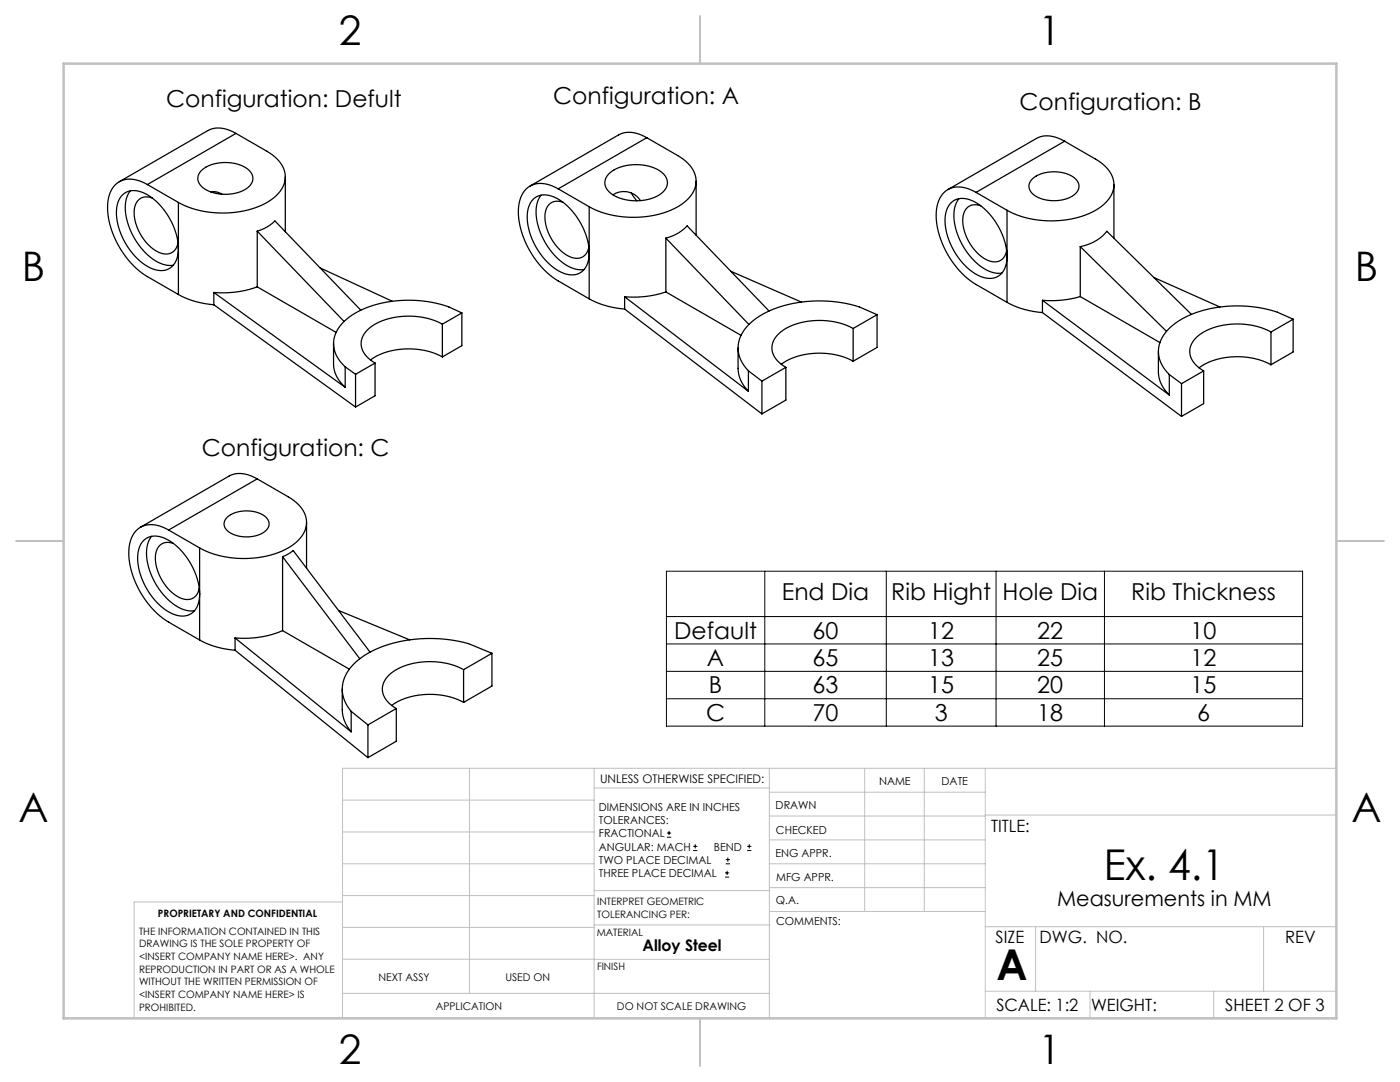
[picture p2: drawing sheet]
<svg xmlns="http://www.w3.org/2000/svg" width="279mm" height="216mm" viewBox="0 0 279 216" stroke-linecap="round" stroke-linejoin="round" font-family="sans-serif">
<g fill="none" stroke="#000" stroke-width=".2">
<path d="M133 114h127v30.9h-127zM152.6 114v30.9M176.9 114v30.9M198.8 114v30.9M220.4 114v30.9M133 123h127M133 128.5h127M133 134h127M133 139.4h127M133.1 167.1h.8M133.1 166.2h.8M133.5 165.8v.8"/>
<path d="M138.3 169.7h.9M138.3 168.9h.9M138.8 168.5v.8M144.7 175h.8M144.7 174.2h.8M144.8 172.4h.9M144.8 171.5h.9M145.1 173.8v.8M145.3 171.1v.8M149.1 169.7h.9M149.1 168.9h.9M149.5 168.5v.8"/>
</g>
<g fill="none" stroke="#c0c0c0" stroke-width=".2">
<path d="M68.4 159.7h50.2M93.7 153.3v44.9M118.6 153.3v49.9M118.6 157.2h34.9M153.5 153.3v49.9M153.5 158.1h43.1M172.6 153.3v28.6M184.5 153.3v28.6M196.6 153.3v49.9M266.7 153.3h-198.3v49.9M68.4 178.7h50.2M68.4 172.4h50.2"/>
<path d="M68.4 166h50.2M68.4 180h-41.6v23.2M118.6 177.7h35.1M153.5 167.6h43.1M153.5 162.8h43.1M153.5 172.4h43.1M153.5 177.1h43.1M196.6 162.6h70.1M68.4 198.2h85.1M68.4 185.1h50.2M68.4 191.4h50.2M118.6 191.4h34.9"/>
<path d="M118.6 184.6h35.1M153.7 181.9h42.9M196.6 197.8h70.1M196.6 184.9h70.1M206.7 184.9v12.9M217.5 197.8v5.4M242.2 197.8v5.4M252.2 184.9v12.9"/>
</g>
<path d="M139.7 3.2v9.5M3.2 107.9h9.5M266.7 107.9h9.5M139.7 203.2v9.5" fill="none" stroke="#c0c0c0" stroke-width=".25"/>
<path d="M12.7 12.7h254v190.5h-254z" fill="none" stroke="#c0c0c0" stroke-width=".5"/>
<g fill="none" stroke="#000" stroke-width=".25">
<path d="M24.5 38.9a4.1 4.1 0 0 1 5.2 .1 13.4 13.4 0 0 1 5.8 11.7 3.5 3.5 0 0 1-5.3 2.8 13.1 13.1 0 0 1-6.9-12.2l.4-1.4zM26 38.1a6.5 6.5 0 0 0-.7 5.8 13 13 0 0 0 7.1 8.8l1 .2h1.2M29.4 36.8a5.2 5.2 0 0 0-6.4 0 7.4 7.4 0 0 0-1.4 6.7 17.9 17.9 0 0 0 7.8 11.7l6.2 3.6M29.4 36.8l6.2 3.6M30.4 39.5a2.51 2.51 0 0 0-3.6 2.5 9.3 9.3 0 0 0 5.4 8.6 2.42 2.42 0 0 0 3.3-2.2M40.1 34.1a7.9 7.9 0 0 1 9.6-.1 2.19 2.19 0 0 1-.5 3.6 8.1 8.1 0 0 1-9-.4 2.07 2.07 0 0 1-.1-3.1zM42 38.3h1.3l1 .4M47.1 26.6l6.2 3.6a6 6 0 0 1 3.6 5.7 7.2 7.2 0 0 1-4.5 5 19.7 19.7 0 0 1-16.8-.5M47.1 26.6a5.7 5.7 0 0 0-5.6-.5l-17.7 10.2M47.1 26.6l-17.7 10.2M56.9 35.3v10.9M106.5 39.7a4.1 4.1 0 0 1 5.1 .2 13.4 13.4 0 0 1 5.9 11.6 3.5 3.5 0 0 1-5.4 2.9 13.1 13.1 0 0 1-6.8-12.2l.4-1.4z"/>
<path d="M108 38.9a6.5 6.5 0 0 0-.7 5.8 13 13 0 0 0 7.1 8.9l1 .2h1.2M111.4 37.7a5.2 5.2 0 0 0-6.4 0 7.4 7.4 0 0 0-1.4 6.6 17.9 17.9 0 0 0 7.8 11.8l6.2 3.5M111.4 37.7l6.2 3.6M121.5 34.7a9.1 9.1 0 0 1 9.7-.9 2.91 2.91 0 0 1 1.9 3.4 5.7 5.7 0 0 1-4.8 2.8 8.2 8.2 0 0 1-7-2 2.32 2.32 0 0 1 .2-3.3zM122.3 38.9a3.9 3.9 0 0 1 5.5 1.1M126 38.5l1.1 1.6M129.1 27.5l6.2 3.6a5.9 5.9 0 0 1 3.6 5.8 7.5 7.5 0 0 1-4.9 5 19.8 19.8 0 0 1-16.4-.6M129.1 27.5a5.7 5.7 0 0 0-5.6-.6l-17.7 10.2M129.1 27.5l-17.7 10.2M138.9 36.2v10.7M191.4 39.6a6.5 6.5 0 0 0-.7 5.8 13 13 0 0 0 7.1 8.9l.9 .2h1.3M194.8 38.4a5.2 5.2 0 0 0-6.4 0 7.4 7.4 0 0 0-1.4 6.6 17.9 17.9 0 0 0 7.8 11.8l6.2 3.5"/>
<path d="M194.8 38.4l6.2 3.6M206.1 35.6a7.3 7.3 0 0 1 8.5 .1 2.03 2.03 0 0 1-.5 3.4 7.3 7.3 0 0 1-8.2-.6 1.9 1.9 0 0 1 .2-2.9zM212.5 28.2l6.1 3.6a5.9 5.9 0 0 1 3.6 5.8 7.5 7.5 0 0 1-4.8 5 19.8 19.8 0 0 1-16.4-.6M212.5 28.2a5.7 5.7 0 0 0-5.7-.6l-17.6 10.2M212.5 28.2l-17.7 10.2M222.3 36.9v10.6M35.6 58.8a17 17 0 0 0 7.1 2M35.6 40.4v18.4M42.7 58.4l26.2 18.9M42.7 58.4v2.4M51.3 57.2a20.2 20.2 0 0 1-8.6 1.2M51.3 46.1l2-.8 1.6-1.2 17.1 17.8"/>
<path d="M51.3 57.2l15.8 9.1M51.3 46.1l17.4 18M51.3 46.1v11.1M63.9 53.5l14.4 6.6M112.4 40.4a2.51 2.51 0 0 0-3.6 2.4 9.3 9.3 0 0 0 5.4 8.6 2.42 2.42 0 0 0 3.3-2.1M117.6 59.6a17 17 0 0 0 7.1 2.1M117.6 41.3v18.3M124.7 59.2l24.7 18.9M124.7 59.2v2.5M132.9 58.3a20.4 20.4 0 0 1-8.2 .9M132.9 47.5l2.1-.8 1.1-.7 1-.9 16.4 17M132.9 58.3l15 8.6"/>
<path d="M132.9 47.5l16.6 17.2M132.9 47.5v10.8M145.8 54.1l14.1 6.2M189.8 40.4a4.1 4.1 0 0 1 5.2 .2 13.4 13.4 0 0 1 5.9 11.6 3.5 3.5 0 0 1-5.4 2.9 13.1 13.1 0 0 1-6.8-12.2l.4-1.4zM195.7 41.1a2.51 2.51 0 0 0-3.5 2.4 9.3 9.3 0 0 0 5.4 8.6 2.42 2.42 0 0 0 3.3-2.1M201 42v18.3M208 59.9l25.4 18.9M208 59.9v2.5M215.6 59.2a20.6 20.6 0 0 1-7.6 .7M215.6 49.2a8.9 8.9 0 0 0 5.3-3l16.9 16.5M215.6 59.2l15.9 9.2M215.6 49.2l17.2 16.9"/>
<path d="M215.6 49.2v10M230.3 55.4l13.2 5.9M42.7 60.8l28.3 20.4M66.6 68.6v4a6.3 6.3 0 0 0 2.3 4.7M68.9 73.2v4.1M68.9 73.2l2.1 1.5M71 74.7v6.5M74.8 72.4l-3.8 2.3M74.8 72.4v6.6l-3.8 2.2M88.3 64.7a14.6 14.6 0 0 0-14.2 .5 3.8 3.8 0 0 0-.2 6.6l.9 .6M88.3 71.2a14.5 14.5 0 0 0-14.4 .6M88.3 64.7v6.5"/>
<path d="M92.2 62.4a20.5 20.5 0 0 0-7.7-2.3 21.8 21.8 0 0 0-14.8 3.1 6.4 6.4 0 0 0-3 6.5l.6 1.6 1.6 1.9M92.2 62.4l-3.9 2.3M92.2 62.4v6.6l-3.9 2.2M124.7 61.7l27.4 20.9M147.3 69.4v4.1a6.5 6.5 0 0 0 2.1 4.6M149.4 74v4.1M149.4 74l2.7 2.1M152.1 76.1v6.5M156.8 73.3l-4.7 2.8M156.8 73.3v6.5l-4.7 2.8M170.3 65.5a14.4 14.4 0 0 0-14.4 .7 3.8 3.8 0 0 0 0 6.4l.9 .7M170.3 72.1a14.5 14.5 0 0 0-14.4 .6"/>
<path d="M170.3 65.5v6.6M175 62.8a21.3 21.3 0 0 0-6.2-2.3 24.6 24.6 0 0 0-17.7 2.9 7.3 7.3 0 0 0-3.7 6.8l.3 1.2 .5 1.1 1.2 1.5M175 62.8l-4.7 2.7M175 62.8v6.5l-4.7 2.8M201 60.3a17 17 0 0 0 7 2.1M208 62.4l27.8 20.7M231.2 70.1v4.1a6.4 6.4 0 0 0 2.2 4.6M233.4 74.7v4.1M233.4 74.7l2.4 1.9M235.8 76.6v6.5M240.2 74l-4.4 2.6M240.2 74v6.5l-4.4 2.6"/>
<path d="M253.7 66.3a14.4 14.4 0 0 0-14.5 .6 3.8 3.8 0 0 0 0 6.5l1 .6M253.7 72.8a14.5 14.5 0 0 0-14.4 .6M253.7 66.3v6.5M258.1 63.7a20.7 20.7 0 0 0-6.6-2.3 23.4 23.4 0 0 0-17 3.1 6.8 6.8 0 0 0-3.2 6.6l.5 1.6 1.6 2M258.1 63.7l-4.4 2.6M258.1 63.7v6.5l-4.4 2.6M51.3 95.6l6.2 3.5a5.9 5.9 0 0 1 3.6 5.9 7.5 7.5 0 0 1-4.9 5 19.8 19.8 0 0 1-16.4-.7M51.3 95.6a5.7 5.7 0 0 0-5.6-.6l-17.7 10.2M51.3 95.6l-17.6 10.2M28.6 107.9a4 4 0 0 1 5.2 0 13.3 13.3 0 0 1 6 11.7 3.5 3.5 0 0 1-5.5 2.8 13.3 13.3 0 0 1-6.8-11.9l.4-1.4zM30.3 107a6.8 6.8 0 0 0-.7 6.2 13.1 13.1 0 0 0 7 8.4l.9 .3h1.3M33.7 105.8a5.2 5.2 0 0 0-6.4 0 7.4 7.4 0 0 0-1.4 6.6 17.9 17.9 0 0 0 7.8 11.7l6.1 3.6"/>
<path d="M33.7 105.8l6.1 3.5M34.6 108.4a2.55 2.55 0 0 0-3.6 2.7 9.4 9.4 0 0 0 5.4 8.4 2.43 2.43 0 0 0 3.4-2.1M39.8 109.3v18.4M45.4 103.2a6.5 6.5 0 0 1 7.7 0 1.81 1.81 0 0 1-.5 3.1 6.6 6.6 0 0 1-7.4-.6 1.7 1.7 0 0 1 .2-2.5zM56.4 111.1l2.1-1.2 15.3 20.2M56.4 111.1l15.4 20.3M56.4 111.1v14.7M61.2 104.2v9.2M39.8 127.7a17 17 0 0 0 7.1 2M46.9 127.3l23.2 18.7M46.9 129.7l26.5 21.5M46.9 127.3v2.4"/>
<path d="M56.4 125.8a19.6 19.6 0 0 1-9.5 1.5M56.4 125.8l13.3 7.7M67.6 121.8l14.2 5.9M68.3 137.5v4.1a6.9 6.9 0 0 0 1.8 4.4M92.5 133.6a14.4 14.4 0 0 0-14.4 .7 3.8 3.8 0 0 0 0 6.4l1 .7M92.5 133.6v6.6M98.2 130.4l-4.7-2a27.4 27.4 0 0 0-20.4 2.2 8.7 8.7 0 0 0-4.8 6.8 6.8 6.8 0 0 0 1.8 4.5M98.2 130.4l-5.7 3.2M98.2 130.4v6.5l-5.7 3.3M70.1 141.9v4.1M70.1 141.9l3.3 2.7M73.4 144.6v6.6"/>
<path d="M79.1 141.4l-5.7 3.2M79.1 141.4v6.5l-5.7 3.3M92.5 140.2a14.5 14.5 0 0 0-14.3 .6"/>
</g>
<g font-size="8.5">
<text x="220.3" y="175.5">Ex. 4.1</text>
<text x="198.9" y="195.5">A</text>
</g>
<g font-size="8.1">
<text x="67.6" y="8.9">2</text>
<text x="207.3" y="8.9">1</text>
<text x="4.4" y="56.2">B</text>
<text x="270.4" y="56.2">B</text>
<text x="3.7" y="164.1">A</text>
<text x="269.7" y="164.1">A</text>
<text x="67.6" y="212.4">2</text>
<text x="207.3" y="212.4">1</text>
</g>
<g font-size="4.7">
<text x="33.2" y="21.3">Configuration: Defult</text>
<text x="110.4" y="20.8">Configuration: A</text>
<text x="203.5" y="21.9">Configuration: B</text>
<text x="40.3" y="91">Configuration: C</text>
<text x="156" y="119.8">End Dia</text>
<text x="177.9" y="119.8">Rib Hight</text>
<text x="200.1" y="119.8">Hole Dia</text>
<text x="225.8" y="119.8">Rib Thickness</text>
<text x="134.6" y="127.4">Default</text>
<text x="162.2" y="127.4">60</text>
<text x="185.2" y="127.4">12</text>
<text x="207" y="127.4">22</text>
<text x="237.6" y="127.4">10</text>
<text x="141.1" y="132.9">A</text>
<text x="162.2" y="132.9">65</text>
<text x="185.2" y="132.9">13</text>
<text x="207" y="132.9">25</text>
<text x="237.6" y="132.9">12</text>
<text x="140.9" y="143.8">C</text>
<text x="141.5" y="138.4">B</text>
<text x="162.2" y="138.4">63</text>
<text x="162.2" y="143.8">70</text>
<text x="185.2" y="138.4">15</text>
<text x="186.5" y="143.8">3</text>
<text x="207" y="138.4">20</text>
<text x="207" y="143.8">18</text>
<text x="237.6" y="138.4">15</text>
<text x="238.9" y="143.8">6</text>
</g>
<text font-size="4.2" x="211" y="180.7">Measurements in MM</text>
<g font-size="3.4">
<text x="197.8" y="166">TITLE:</text>
<text x="198.7" y="188.1">SIZE</text>
<text x="207.5" y="188.1">DWG. NO.</text>
<text x="256.5" y="188.2">REV</text>
<text x="198.8" y="201.7">SCALE: 1:2</text>
<text x="217.7" y="201.8">WEIGHT:</text>
<text x="244.5" y="201.7">SHEET 2 OF 3</text>
</g>
<text font-size="3.2" x="128.2" y="189.8">Alloy Steel</text>
<text font-size="2.4" x="119.8" y="156.2">UNLESS OTHERWISE SPECIFIED:</text>
<g font-size="2.2">
<text x="119.5" y="161.8">DIMENSIONS ARE IN INCHES</text>
<text x="154.8" y="161.4">DRAWN</text>
<text x="175.4" y="156.6">NAME</text>
<text x="187.9" y="156.7">DATE</text>
<text x="119.5" y="164.4">TOLERANCES:</text>
<text x="119.5" y="167.1">FRACTIONAL</text>
<text x="154.9" y="166.3">CHECKED</text>
<text x="119.5" y="169.7">ANGULAR: MACH</text>
<text x="119.5" y="172.4">TWO PLACE DECIMAL</text>
<text x="142.5" y="169.7">BEND</text>
<text x="154.8" y="171">ENG APPR.</text>
<text x="119.5" y="175">THREE PLACE DECIMAL</text>
<text x="154.9" y="175.7">MFG APPR.</text>
<text x="154.9" y="180.4">Q.A.</text>
<text x="154.9" y="184.6">COMMENTS:</text>
</g>
<g font-size="2.1">
<text x="75.5" y="195.7">NEXT ASSY</text>
<text x="100.9" y="195.7">USED ON</text>
<text x="86.9" y="201.5">APPLICATION</text>
<text x="123.1" y="201.6">DO NOT SCALE DRAWING</text>
</g>
<g font-size="2">
<text x="31.5" y="182.9">PROPRIETARY AND CONFIDENTIAL</text>
<text x="119.2" y="180.6">INTERPRET GEOMETRIC</text>
<text x="119.2" y="183.1">TOLERANCING PER:</text>
<text x="27.8" y="186.5">THE INFORMATION CONTAINED IN THIS</text>
<text x="27.8" y="189">DRAWING IS THE SOLE PROPERTY OF</text>
<text x="27.8" y="191.6">&lt;INSERT COMPANY NAME HERE&gt;. ANY</text>
<text x="119.1" y="186.7">MATERIAL</text>
<text x="27.8" y="194.1">REPRODUCTION IN PART OR AS A WHOLE</text>
<text x="27.8" y="196.6">WITHOUT THE WRITTEN PERMISSION OF</text>
<text x="119.1" y="193.5">FINISH</text>
<text x="27.8" y="199.1">&lt;INSERT COMPANY NAME HERE&gt; IS</text>
<text x="27.8" y="201.7">PROHIBITED.</text>
</g>
</svg>
